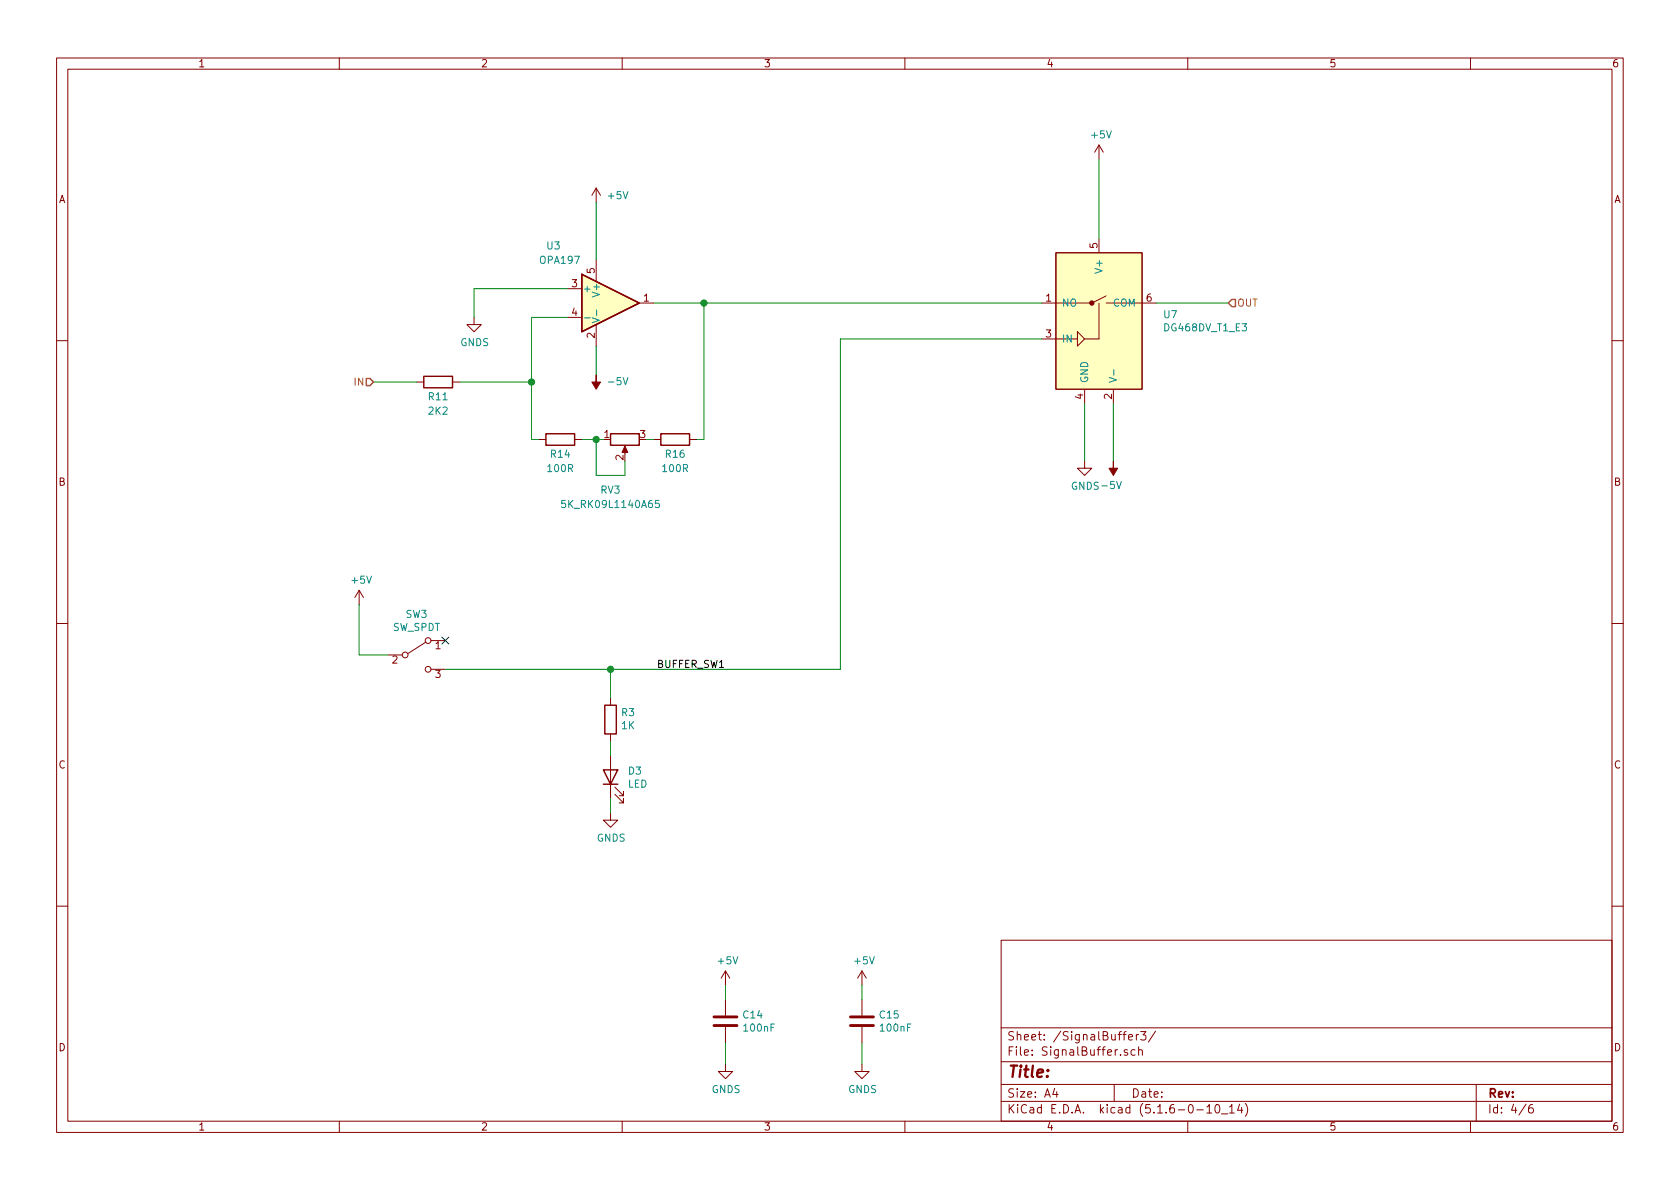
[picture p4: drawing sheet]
<svg xmlns="http://www.w3.org/2000/svg" width="297mm" height="210mm" viewBox="0 0 297 210" stroke-linecap="round" stroke-linejoin="round" font-family="sans-serif">
<g fill="none" stroke="#840000" stroke-width=".18">
<path d="M10 10.3h277v189.9h-277zM12 12.2h273v186.1h-273zM60 10.3v1.9M110 10.3v1.9M160 10.3v1.9M210 10.3v1.9M260 10.3v1.9M105.4 33.3l-.8 1.2M105.4 33.3v2.5M105.4 33.3l.8 1.2M194.3 25.6l-.8 1.3M194.3 25.6v2.6"/>
<path d="M194.3 25.6l.8 1.3M83.8 56.1v1.3h1.3l-1.3 1.3-1.3-1.3h1.3M100.3 51h2.6M100.3 56.1h2.6M105.4 46v3.8M105.4 57.4v3.8M113 53.6h2.6M186.7 44.7h15.2v24.1h-15.2zM190.5 58.7l1.3 1.2-1.3 1.3v-2.5v1.2h-6.4M194.3 42.2v2.5M194.3 53.6v6.3h-2.5M195.6 52.3l-2.6 1.3h-8.9"/>
<path d="M195.6 53.6h8.9M10 60.2h2M73.7 67.6h1.2M80 67.6h1.3M95.2 77.7h1.3M101.6 77.7h1.3M110.5 79.2v1.1M115.6 77.7h1.2M121.9 77.7h1.3M191.8 68.8v2.6M196.8 68.8v2.6M285 60.2h2"/>
<path d="M191.8 81.5v1.3h1.2l-1.2 1.3-1.3-1.3h1.3M10 110.3h2M63.5 104.4l-.8 1.3M63.5 104.4v2.5M63.5 104.4l.8 1.3M68.6 115.8h2.5M75.3 113.5l-3.2 2.1M76.2 113.3h2.5M76.2 118.4h2.5M285 110.3h2M107.9 123.4v1.3M107.9 129.8v1.3"/>
<path d="M107.9 133.6v7.6M108.7 139.2l1.5 1.5v-.8v.8h-.7M107.9 143.8v1.2h1.3l-1.3 1.3-1.2-1.3h1.2M108.7 140.5l1.5 1.5v-.8v.8h-.7M10 160.2h2M128.3 171.7l-.8 1.3M128.3 171.7v2.5M128.3 176.8v2.8M128.3 171.7l.7 1.3M152.4 171.7l-.8 1.3M152.4 171.7v2.5M152.4 176.8v2.8"/>
<path d="M152.4 171.7l.8 1.3M177 166.3h108v32h-108zM285 160.2h2M60 198.3v1.9M110 198.3v1.9M128.3 188.2v1.3h1.2l-1.2 1.2-1.3-1.2h1.3M128.3 181.6v2.8M152.4 188.2v1.3h1.3l-1.3 1.2-1.3-1.2h1.3M152.4 181.6v2.8M160 198.3v1.9M177 194.8h108M177 191.8h108"/>
<path d="M177 187.8h108M177 181.8h108M186.5 192.5l-.4 1h1M186.8 193v1M197 191.8v3M198.6 182.9h.5M199.1 182.4l-.3 .2v1.3M199.3 185.7a.37 .37 0 0 0-.5 .1v.2l.5 .2 .1 .1-.2 .3-.4-.1M199.5 183.4l.8-.1-.1-.3-.4-.1-.3 .2 .1 .7h.6M200.7 185.7l-.4-.1-.3 .3 .1 .6 .2 .1 .4-.1M200.9 182.9v1M201.3 185.7h.1a.37 .37 0 0 1 .6 .1v.8"/>
<path d="M201.3 182.9l-.3 .2-.1 .1M201.3 185.1v1.5M201.7 182.4h.9l-.5 .6 .4 .1v.7l-.2 .1-.6-.1M204.3 182.3l-1.3 2M210 198.3v1.9M211.6 196.3h1.2M213.4 195.8l.4-.5v1.5M213.4 196.8h.8M215 195.4l.3-.1a.94 .94 0 0 1 0 1.5 .8 .8 0 0 1-.6-.6 .8 .8 0 0 1 .3-.8zM216 197h1.1M217.4 195.8l.4-.5v1.5M217.4 196.8h.8"/>
<path d="M219.2 195.2l-.4 1.1h.9M219.5 195.8v1M220.2 195.1a1.71 1.71 0 0 1 0 2.3M260 198.3v1.9M261 191.8v6.5M269.8 195.2l-1.2 2M271 195.3a.62 .62 0 0 0-.7 .7v.7l.3 .1 .4-.1 .1-.5-.1-.2-.4-.1-.3 .3"/>
<circle cx="71.6" cy="115.8" r=".51"/>
<circle cx="75.7" cy="113.3" r=".51"/>
<circle cx="75.7" cy="118.4" r=".51"/>
</g>
<path d="M102.9 48.5l10.1 5.1-10.1 5.1zM74.9 66.5h5.1v2.1h-5.1zM96.5 76.7h5.1v2h-5.1zM107.9 76.7h5.1v2h-5.1zM116.8 76.7h5.1v2h-5.1zM106.7 136.1h2.5l-1.3 2.6zM106.7 138.7h2.5M106.9 124.7h2.1v5.1h-2.1z" fill="none" stroke="#840000" stroke-width=".25"/>
<g fill="#840000" stroke="#840000" stroke-width=".18">
<path d="M196.8 81.5v1.3h.8l-.8 1.3-.7-1.3h.7z"/>
<path d="M110.5 78.9l.5 1.1h-1z"/>
<path d="M105.4 66.3v1.3h.8l-.8 1.2-.8-1.2h.8z"/>
<circle cx="193" cy="53.6" r=".38"/>
</g>
<path d="M103.4 56.2h.9M104.7 56.2l1.3 .4-1.3 .5M105.5 54.8v1M196.1 66.7l1.3 .5-1.3 .4M196.9 65.4v.9M99.9 88.5h-.6v.6l.5-.1 .2 .2v.3l-.2 .3-.5-.2M116.5 88.5h-.6l-.1 .6 .3-.1 .4 .1v.5l-.2 .2-.5-.2" fill="none" stroke="#008484" stroke-width=".18"/>
<path d="M126.2 179.8h4.1M150.4 179.8h4M126.2 181.4h4.1M150.4 181.4h4" fill="none" stroke="#840000" stroke-width=".51"/>
<g fill="#ffffc2" stroke="#ffffc2" stroke-width=".18">
<path d="M186.7 44.7h15.2v24.1h-15.2z"/>
<path d="M102.9 48.5l10.1 5.1-10.1 5.1z"/>
</g>
<g fill="none" stroke="#008400" stroke-width=".18">
<path d="M105.4 35.8v10.2M194.3 28.2v14M100.3 56.1h-6.3v21.6h1.2M100.3 51h-16.5v5.1M115.6 53.6h68.5M124.5 53.6v24.1h-1.3M184.1 59.9h-35.5v58.5h-69.9M204.5 53.6h12.7M66 67.6h7.7M81.3 67.6h12.7M102.9 77.7h3.8M105.4 61.2v5.1"/>
<path d="M105.4 77.7v6.4h5.1v-2.6M114.3 77.7h1.3M191.8 71.4v10.1M196.8 71.4v10.1M63.5 106.9v8.9h5.1M107.9 118.4v5M107.9 131.1v2.5M107.9 141.2v2.6M128.3 174.2v2.6M152.4 174.2v2.6M128.3 184.4v3.8M152.4 184.4v3.8"/>
</g>
<path d="M217.8 53h.6v1.2h-.6l-.6-.6zM64.8 66.9h.6l.6 .7-.6 .6h-.6z" fill="none" stroke="#848400" stroke-width=".25"/>
<g fill="#008400" stroke="#008400" stroke-width=".25">
<circle cx="108" cy="118.4" r=".51"/>
<circle cx="105.4" cy="77.7" r=".51"/>
<circle cx="94" cy="67.6" r=".51"/>
<circle cx="124.5" cy="53.6" r=".51"/>
</g>
<path d="M78.1 112.7l1.2 1.2M79.3 112.7l-1.2 1.2" fill="none" stroke="#000084" stroke-width=".18"/>
<text font-size="2.8" fill="#840000" x="178" y="190.5">Title:</text>
<g font-size="2.1" fill="#840000">
<text x="178" y="184">Sheet: /SignalBuffer3/</text>
<text x="178" y="186.7">File: SignalBuffer.sch</text>
<text x="178" y="196.9">KiCad E.D.A. kicad (5.1.6-0-10_14)</text>
<text x="178" y="194.1">Size: A4</text>
<text x="200" y="194.1">Date:</text>
<text x="263" y="194.1">Rev:</text>
<text x="263" y="196.9">Id: 4/6</text>
</g>
<g font-size="1.8" fill="#840000">
<text x="35" y="11.9">1</text>
<text x="85" y="11.9">2</text>
<text x="135" y="11.9">3</text>
<text x="185" y="11.9">4</text>
<text x="235" y="11.9">5</text>
<text x="285" y="11.9">6</text>
<text x="10.4" y="35.9">A</text>
<text x="285.4" y="35.9">A</text>
<text x="194.1" y="43.9" transform="rotate(-90 194.1 43.9)">5</text>
<text x="101.1" y="50.8">3</text>
<text x="105.2" y="48.4" transform="rotate(-90 105.2 48.4)">5</text>
<text x="113.8" y="53.3">1</text>
<text x="184.9" y="53.3">1</text>
<text x="202.7" y="53.3">6</text>
<text x="101.1" y="55.9">4</text>
<text x="105.2" y="59.8" transform="rotate(-90 105.2 59.8)">2</text>
<text x="184.9" y="59.7">3</text>
<text x="191.5" y="70.6" transform="rotate(-90 191.5 70.6)">4</text>
<text x="196.6" y="70.6" transform="rotate(-90 196.6 70.6)">2</text>
<text x="106.8" y="77.5">1</text>
<text x="113.2" y="77.5">3</text>
<text x="110.2" y="81.4" transform="rotate(-90 110.2 81.4)">2</text>
<text x="10.4" y="85.9">B</text>
<text x="285.4" y="85.9">B</text>
<text x="69.4" y="117.3">2</text>
<text x="77" y="114.8">1</text>
<text x="77" y="119.9">3</text>
<text x="10.4" y="135.9">C</text>
<text x="285.4" y="135.9">C</text>
<text x="10.4" y="185.9">D</text>
<text x="285.4" y="185.9">D</text>
<text x="35" y="199.9">1</text>
<text x="85" y="199.9">2</text>
<text x="135" y="199.9">3</text>
<text x="185" y="199.9">4</text>
<text x="235" y="199.9">5</text>
<text x="285" y="199.9">6</text>
</g>
<g font-size="1.8" fill="#008484">
<text x="193.1" y="24.5">+5V</text>
<text x="107.6" y="35.2">+5V</text>
<text x="95.6" y="46.7">OPA197</text>
<text x="96.7" y="44.1">U3</text>
<text x="194.9" y="47.9" transform="rotate(-90 194.9 47.9)">V+</text>
<text x="103" y="51.7">+</text>
<text x="106" y="52.1" transform="rotate(-90 106 52.1)">V+</text>
<text x="187.7" y="54.2">NO</text>
<text x="196.8" y="54.2">COM</text>
<text x="205.8" y="56.3">U7</text>
<text x="206" y="58.6">DG468DV_T1_E3</text>
<text x="81.4" y="61.2">GNDS</text>
<text x="187.7" y="60.6">IN</text>
<text x="75.8" y="70.8">R11</text>
<text x="107.8" y="68.1">-5V</text>
<text x="192.4" y="67.8" transform="rotate(-90 192.4 67.8)">GND</text>
<text x="75.8" y="73.3">2K2</text>
<text x="97" y="83.5">100R</text>
<text x="97.4" y="80.9">R14</text>
<text x="117.3" y="83.5">100R</text>
<text x="117.8" y="80.9">R16</text>
<text x="99.9" y="89.8">5K_RK09L1140A65</text>
<text x="106.2" y="87.3">RV3</text>
<text x="189.4" y="86.6">GNDS -5V</text>
<text x="62.3" y="103.2">+5V</text>
<text x="69.4" y="111.6">SW_SPDT</text>
<text x="71.8" y="109.3">SW3</text>
<text x="109.9" y="126.6">R3</text>
<text x="109.9" y="129">1K</text>
<text x="111.2" y="137">D3</text>
<text x="111" y="139.3">LED</text>
<text x="105.5" y="148.8">GNDS</text>
<text x="127.1" y="170.5">+5V</text>
<text x="151.2" y="170.5">+5V</text>
<text x="131.5" y="180.1">C14</text>
<text x="131.6" y="182.4">100nF</text>
<text x="155.6" y="180.1">C15</text>
<text x="155.8" y="182.4">100nF</text>
<text x="125.9" y="193.3">GNDS</text>
<text x="150" y="193.3">GNDS</text>
</g>
<g font-size="1.8" fill="#848400">
<text x="218.7" y="54.2">OUT</text>
<text x="62.7" y="68.2">IN</text>
</g>
<text font-size="1.8" x="116.3" y="118.1">BUFFER_SW1</text>
</svg>
